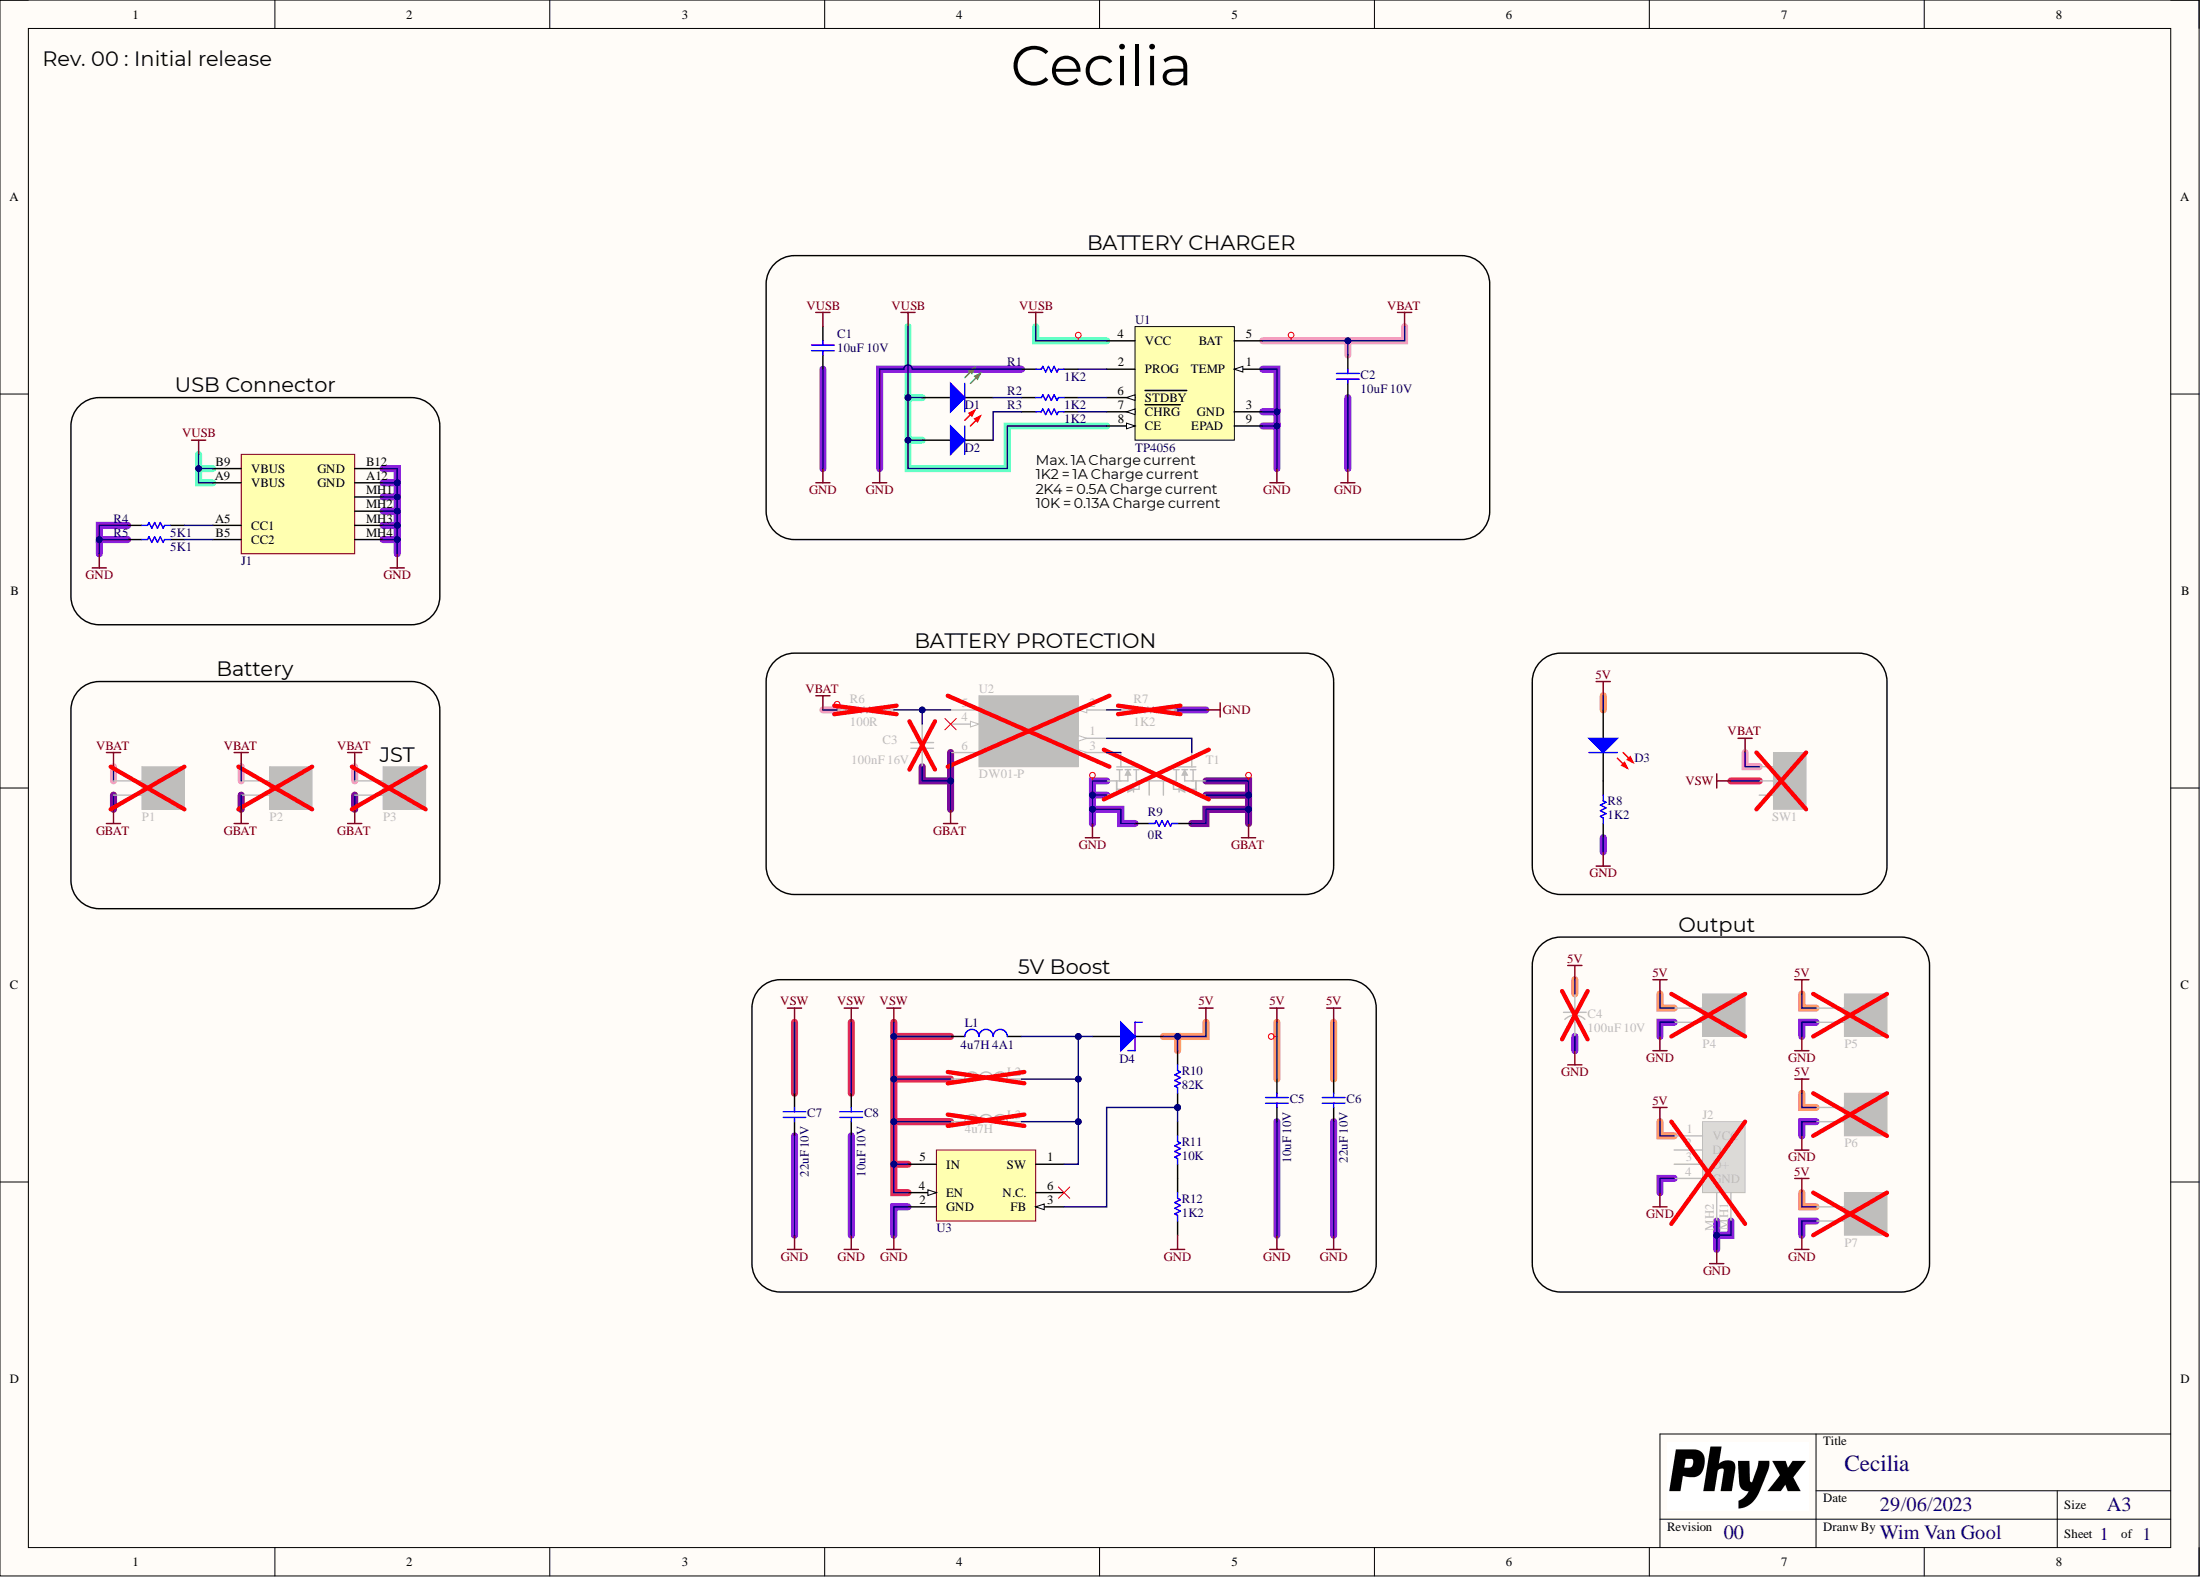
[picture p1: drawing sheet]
# Altium project CECILIA_00.PrjPcb
PCB_ENGINEER: WimVG; PCB_REV: 00; PCB_TITLE: Cecilia
1 sheet, 41 parts. Net scope: global (net labels, ports and power ports of the same name join across sheets).
Board file: CECILIA_00.PcbDoc

## Sheet CECILIA_00.SchDoc: Cecilia
size A3; Date: 29/06/2023; DrawnBy: Wim Van Gool; DocumentNumber: 1; Revision: 00; SheetNumber: 1; SheetTotal: 1

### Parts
C1  value 10uF 10V  [C0805_N]  (hidden comment: CAP_CERAMIC)
C2  value 10uF 10V  [C0805_N]  (hidden comment: CAP_CERAMIC)
C3  value 100nF 16V  [C0603_N]
C4  value 100uF 10V  [C_5x11_2mm]  (hidden comment: CAP_POL)
C5  value 10uF 10V  [C0805_N]  (hidden comment: CAP_CERAMIC)
C6  value 22uF 10V  [C1210_N]  (hidden comment: CAP_CERAMIC)
C7  value 22uF 10V  [C1210_N]  (hidden comment: CAP_CERAMIC)
C8  value 10uF 10V  [C0805_N]  (hidden comment: CAP_CERAMIC)
D1  Default 0805 Green LED  [LED_0805_GR]  (value not drawn)
D2  Default 0805 Red LED  [LED_0805_RD]  (value not drawn)
D3  Default 0805 Red LED  [LED_0805_RD]  (value not drawn)
D4  TSS83L45 MWG Schottky ULTRAFAST, 3A, 45V  [TS_SOD128]  (value not drawn)
J1  USB PWR C Reversible Receptacle Horizontal  [XKB_U262-061N-4BVC10]  (value not drawn)
J2  USB type A Short horizontal connector  [WE_614104150121]  (value not drawn)
L1  value 4u7H 4A1  [TAI_NRS8040]  (hidden comment: NRS8040T4R7NJGJ)
L2  VLC6045T-3R3N  [IND_6045]  (value not drawn)
L3  value 4u7H  [SNL_SWPA4020]  (hidden comment: SWPA4020S4R7MT)
P1  2 Way Screw HDR 5,08mm  [TERM_BLK-0508-2-90]  (value not drawn)
P2  Header 2  [HDR1X2]  (value not drawn)
P3  Header RA 1.5mm Shrouded S2B-ZR-SM4A-TF  [JST_ZH_S2B-ZR-SM4A-TF]  (value not drawn)
P4  2 Way Screw HDR 5,08mm  [TERM_BLK-0508-2-90]  (value not drawn)
P5  Header 2  [HDR1X2]  (value not drawn)
P6  Header 2  [HDR1X2]  (value not drawn)
P7  Header 2  [HDR1X2]  (value not drawn)
R1  value 1K2  [R0603_N]  (hidden comment: RESISTOR)
R2  value 1K2  [R0603_N]  (hidden comment: RESISTOR)
R3  value 1K2  [R0603_N]  (hidden comment: RESISTOR)
R4  value 5K1  [R0603_N]  (hidden comment: RESISTOR)
R5  value 5K1  [R0603_N]  (hidden comment: RESISTOR)
R6  value 100R  [R0603_N]  (hidden comment: RESISTOR)
R7  value 1K2  [R0603_N]  (hidden comment: RESISTOR)
R8  value 1K2  [R0603_N]  (hidden comment: RESISTOR)
R9  value 0R  [R1206]  (hidden comment: RESISTOR)
R10  value 82K  [R0603_N]  (hidden comment: RESISTOR)
R11  value 10K  [R0603_N]  (hidden comment: RESISTOR)
R12  value 1K2  [R0603_N]  (hidden comment: RESISTOR)
SW1  mini Switch 1 pole double throw right angle  [SK-12D07]  (value not drawn)
T1  Dual N-Ch MOSFET Common Drain  [TSSOP_8_65P]  (value not drawn)
U1  value TP4056  [SOIC_N_8_TH]  (hidden comment: Single Cell LiIon charger max 1A)
U2  value DW01-P  [SOT23-6]  (hidden comment: DW01-P single cell lithium protection)
U3  High Efficiency 1.2MHz 2A Step Up Converter  SX1308  [SOT23-6]  (value not drawn)

### Blocks framed on the sheet
BATTERY CHARGER: C1 C2 D1 D2 R1-R3 U1
USB Connector: J1 R4 R5
BATTERY PROTECTION: C3 R6 R7 R9 T1 U2
Output: C4 J2 P4-P7
5V Boost: C5-C8 D4 L1-L3 R10-R12 U3

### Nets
5V: C4.1 C5.1 C6.1 D3.1(A) D4.1(C) J2.1(VCC) P4.2 P5.2 P6.2 P7.2 R10.1
GBAT: C3.2 P1.1 P2.1 P3.1 R9.1 T1.2(S1) T1.3(S1) U2.6(GND)
GND: C1.2 C2.2 C4.2 C5.2 C6.2 C7.2 C8.2 J1.A12(GND) J1.B12(GND) J1.MH1(Tab) J1.MH2(Tab) J1.MH3(Tab) J1.MH4(Tab) J2.4(GND) J2.MH1(Tab) J2.MH2(Tab) P4.1 P5.1 P6.1 P7.1 R1.2 R4.2 R5.2 R7.2 R8.2 R9.2 R12.2 T1.6(S2) T1.7(S2) U1.1(TEMP) U1.3(GND) U1.9(EPAD) U3.2(GND)
VBAT: C2.1 P1.2 P2.2 P3.2 R6.1 SW1.1 U1.5(BAT)
VSW: C7.1 C8.1 L1.1 L2.1 L3.1 SW1.2 U3.4(EN) U3.5(IN)
VUSB: C1.1 D1.1(A) D2.1(A) J1.A9(VBUS) J1.B9(VBUS) U1.4(VCC) U1.8(CE)
NetC3_1: C3.1 R6.2 U2.5(VCC)
NetD1_2: D1.2(K) R2.1
NetD2_2: D2.2(K) R3.1
NetD3_2: D3.2(K) R8.1
NetD4_2: D4.2(A) L1.2 L2.2 L3.2 U3.1(SW)
NetJ1_A5: J1.A5(CC1) R4.1
NetJ1_B5: J1.B5(CC2) R5.1
NetR1_1: R1.1 U1.2(PROG)
NetR2_2: R2.2 U1.6(~{STDBY})
NetR3_2: R3.2 U1.7(~{CHRG})
NetR7_1: R7.1 U2.2(CD)
NetR10_2: R10.2 R11.1 U3.3(FB)
NetR11_2: R11.2 R12.1
NetT1_4: T1.4(G1) U2.1(OD)
NetT1_5: T1.5(G2) U2.3(OC)

Not connected (* = marked no-connect by the designer): J2 2(D-) 3(D+); SW1 3; T1 1(D1) 8(D2); U2 4(TD)*; U3 6(N.C.)*

### Layout directives
net class POWER: 5V, GBAT, GND, VBAT, VUSB

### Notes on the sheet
- Rev. 00 : Initial release
- Max. 1A Charge current
- 1K2 = 1A Charge current
- 2K4 = 0.5A Charge current
- 10K = 0.13A Charge current
- Battery
- (near P3) JST

## Assembly variants
No Protection: not fitted C3 C4 L2 L3 P2 P3 P4 P5 P6 P7 R6 R7 T1 U2
Default: not fitted C4 J2 L2 L3 P2 P3 P4 P5 P6 P7 R9
SMD Only No Protection: not fitted C3 C4 J2 L2 L3 P1 P2 P3 P4 P5 P6 P7 R6 R7 SW1 T1 U2
